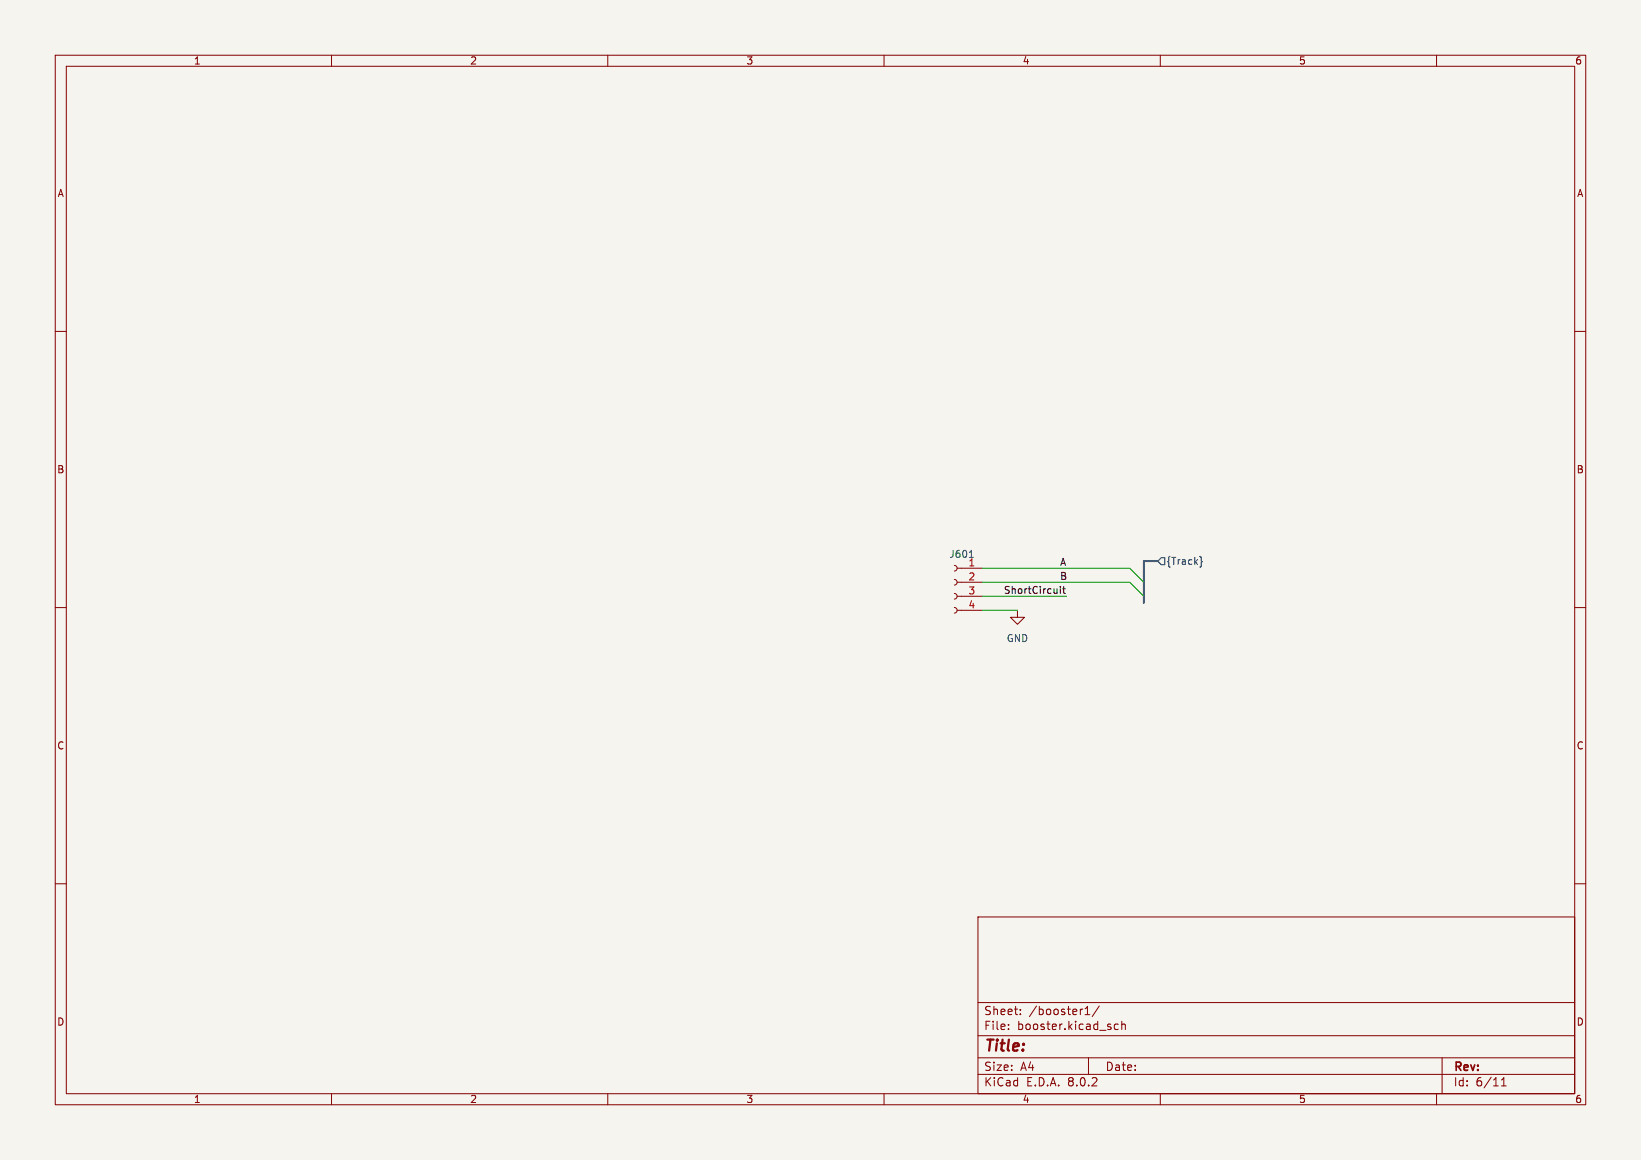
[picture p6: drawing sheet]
<svg xmlns="http://www.w3.org/2000/svg" width="297mm" height="210mm" viewBox="0 0 297 210" stroke-linecap="round" stroke-linejoin="round" font-family="sans-serif">
<path d="M0 0h297v210h-297z" fill="#f5f4ef" stroke="#f5f4ef" stroke-width=".18"/>
<g fill="none" stroke="#840000" stroke-width=".18">
<path d="M10 10h277v190h-277zM12 12h273v186h-273zM60 10v2M110 10v2M160 10v2M210 10v2M260 10v2M10 60h2M285 60h2M10 110h2M172.7 110l.4 .1 .1 .4-.1 .3-.4 .2M172.7 107.4l.4 .2 .1 .4-.1 .3-.4 .2"/>
<path d="M172.7 104.9l.4 .2 .1 .3-.1 .4-.4 .1M172.7 102.4l.4 .1 .1 .4-.1 .3-.4 .2M173.2 110.5h4.6M173.2 108h4.6M173.2 105.4h4.6M173.2 102.9h4.6M184.1 110.5v1.3h1.3l-1.3 1.2-1.2-1.2h1.2M285 110h2M10 160h2M285 160h2M177 166h108v32h-108zM60 198v2"/>
<path d="M110 198v2M160 198v2M177 194.5h108M177 191.5h108M177 187.5h108M177 181.5h108M182.5 186.3v.1M182.5 185.5v.1M184.7 183.6v.1M184.7 182.8v.1M196.4 183.7h.8M196.4 182.6l.4-.4v1.5"/>
<path d="M197 191.5v3M199 182.1l-1.3 2M202.4 185.5l-.4-.1-.3 .3v.4l.1 .2h.6M203 185.5l.2-.1 .4 .1 .1 .9M203 184.9v1.5M210 198v2M260 198v2M261 191.5v6.5M271.7 196.6h.9M271.7 195.5l.5-.4v1.5"/>
</g>
<path d="M209.5 101.6l.7-.6h.6v1.2h-.6zM217.2 100.7l.2 .2v.6l.2 .2-.2 .2v.6l-.2 .2" fill="none" stroke="#000084" stroke-width=".18"/>
<path d="M191.9 106.2v.1M191.9 106.6v.8M192.3 106.6h.5M192.5 106.2v1.1l.3 .1" fill="none" stroke="#0f0f0f" stroke-width=".18"/>
<path d="M209.5 101.6h-2.5v7.6" fill="none" stroke="#000084" stroke-width=".3"/>
<path d="M177.8 102.9h26.7l2.5 2.5M177.8 105.4h26.7l2.5 2.6M177.8 108h15.2M177.8 110.5h6.3" fill="none" stroke="#009600" stroke-width=".18"/>
<text font-size="2.8" fill="#840000" x="178" y="190.9">Title:</text>
<g font-size="2.1" fill="#840000">
<text x="178" y="184">Sheet:</text>
<text x="186.2" y="184">/booster1/</text>
<text x="178" y="186.7">File:</text>
<text x="184.1" y="186.7">booster.kicad_sch</text>
<text x="178" y="196.9">KiCad</text>
<text x="178" y="194.1">Size:</text>
<text x="184.7" y="194.1">A4</text>
<text x="185.7" y="196.9">E.D.A.</text>
<text x="193.3" y="196.9">8.0.2</text>
<text x="200" y="194.1">Date:</text>
<text x="263" y="194.3">Rev:</text>
<text x="263" y="196.9">Id:</text>
<text x="267.1" y="196.9">6/11</text>
</g>
<g font-size="1.8" fill="#840000">
<text x="35" y="11.9">1</text>
<text x="85" y="11.9">2</text>
<text x="135" y="11.9">3</text>
<text x="185" y="11.9">4</text>
<text x="235" y="11.9">5</text>
<text x="285" y="11.9">6</text>
<text x="10.3" y="35.9">A</text>
<text x="285.3" y="35.9">A</text>
<text x="10.3" y="85.9">B</text>
<text x="285.3" y="85.9">B</text>
<text x="10.3" y="135.9">C</text>
<text x="285.3" y="135.9">C</text>
<text x="10.3" y="185.9">D</text>
<text x="285.3" y="185.9">D</text>
<text x="35" y="199.9">1</text>
<text x="85" y="199.9">2</text>
<text x="135" y="199.9">3</text>
<text x="185" y="199.9">4</text>
<text x="235" y="199.9">5</text>
<text x="285" y="199.9">6</text>
</g>
<g font-size="1.8" fill="#006464">
<text x="171.7" y="101.2">J601</text>
<text x="175.2" y="102.6">1</text>
<text x="182.1" y="116.4">GND</text>
</g>
<g font-size="1.8" fill="#a90000">
<text x="175.2" y="105.2">2</text>
<text x="175.2" y="107.7">3</text>
<text x="175.2" y="110.2">4</text>
</g>
<g font-size="1.8" fill="#0f0f0f">
<text x="181.6" y="107.6">ShortCircuit</text>
<text x="191.8" y="105.1">B</text>
<text x="191.8" y="102.5">A</text>
</g>
<text font-size="1.8" fill="#000084" x="211" y="102.5">{Track}</text>
</svg>
